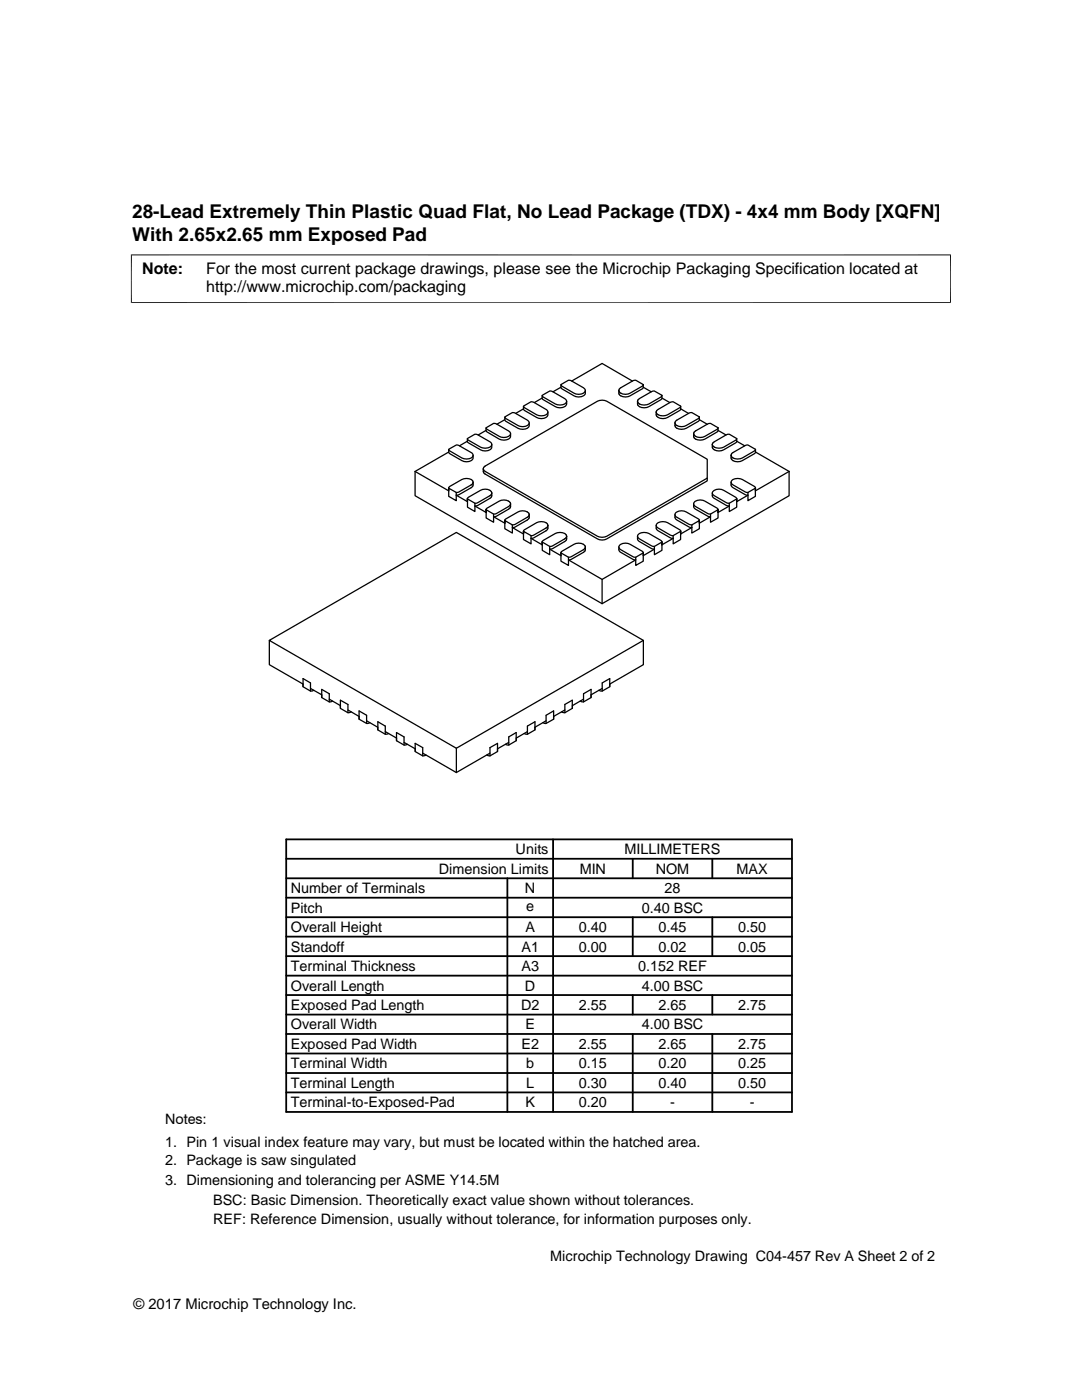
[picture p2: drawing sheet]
<svg xmlns="http://www.w3.org/2000/svg" width="216mm" height="279mm" viewBox="0 0 216 279" stroke-linecap="round" stroke-linejoin="round" font-family="sans-serif">
<g fill="none" stroke="#000" stroke-width=".25">
<path d="M108.2 79.4l-1.6 .9M108.2 79v.5l.2 .3 2.4 1.4a1.64 1.64 0 0 0 2.2-.4l.1-.7M108.2 78.9l1.6-.9 .5 .1 2.4 1.4a.56 .56 0 0 1 .4 .6 .56 .56 0 0 1-.4 .5 2.15 2.15 0 0 1-1.9 0l-2.4-1.4zM111.9 76.8l1.5-.9h.4l2.6 1.5a.57 .57 0 0 1 .4 .5 .57 .57 0 0 1-.4 .6 2.02 2.02 0 0 1-1.9 0l-2.4-1.4zM111.9 76.8v.5l.2 .3 2.4 1.4a1.69 1.69 0 0 0 2.3-.4v-.7M111.9 77.3l-1.6 .9M114.1 76.1l6-3.6 6.1 3.6M127.3 79.8l2.9-1.7 .4-.1 1.5 .9-.2 .3-2.4 1.4a1.72 1.72 0 0 1-2.3-.4zM128.4 76.8l-1.5-.9h-.4l-2.6 1.5-.4 .5M128.4 76.8v.5l-.2 .3-2.5 1.4a1.67 1.67 0 0 1-2.2-.4v-.7M128.4 76.8l-.2 .3-2.5 1.4a1.64 1.64 0 0 1-2.2-.4v-.2M128.4 77.3l1.5 .9"/>
<path d="M132.1 79v.5l-.2 .3-2.4 1.4a1.66 1.66 0 0 1-2.3-.4v-.7M132.1 79.4l1.6 .9M82.8 94.1v4.8l37.3 21.6 37.4-21.6v-4.8M82.8 94.1l6.7 3.9v-.6M89.5 97.4l1.5 .9v1.6l-1.5-.8zM89.5 90.2l-6.7 3.9M89.5 89.7l1.6-.9 .5 .1 2.4 1.4a.57 .57 0 0 1 .4 .6 .57 .57 0 0 1-.4 .5 2.15 2.15 0 0 1-1.8 0l-2.5-1.4zM89.5 89.7v.6l.2 .2 2.5 1.4a1.64 1.64 0 0 0 2.2-.4v-.7M93.3 88.1l-1.6 .9M93.3 87.5l1.5-.8h.3l2.6 1.5a.57 .57 0 0 1 .4 .5 .57 .57 0 0 1-.4 .5 2.15 2.15 0 0 1-1.8 0l-2.4-1.4zM93.3 87.6v.5l.2 .3 2.4 1.4a1.67 1.67 0 0 0 2.2-.4v-.7M93.3 99.6l1.5 .8v1.7l-1.5-.9z"/>
<path d="M94.4 96.2v.7l-.2 .3-2.6 1.5-.6 .1 2.3 1.3v-.6M94.4 96.2l-.1-.2a1.81 1.81 0 0 0-2.1-.3l-2.5 1.4-.2 .3M94.4 96.2l-.4 .6-2.4 1.4-.6 .1M96.4 93.5l.4-.5 22.4-12.9a2.15 2.15 0 0 1 1.9 0l20 11.6v3.7l-20 11.6a2.15 2.15 0 0 1-1.9 0l-22.4-12.9-.4-.6 .1 .7 .3 .4 22.4 12.9a1.98 1.98 0 0 0 1.9 0l20-11.5v-.6M97 85.9l-1.6 .9M97 85.4v.7l2.6 1.5a1.74 1.74 0 0 0 2.3-.4v-.6M97 85.4l1.5-.9h.3l2.7 1.5a.56 .56 0 0 1 .4 .5 .56 .56 0 0 1-.4 .6 1.98 1.98 0 0 1-1.9 0l-2.4-1.4zM98.1 98.4v.7l-.2 .3-2.6 1.5-.5 .1 2.2 1.3v-.6M98.1 98.4l-.1-.3a1.73 1.73 0 0 0-2.1-.2l-2.4 1.4-.2 .3M98.1 98.4l-.4 .5-2.4 1.4-.5 .1M100.7 83.8l-1.6 .9M100.7 83.2l1.5-.9 .4 .1 2.6 1.4a.57 .57 0 0 1 .4 .6 .57 .57 0 0 1-.4 .5 1.98 1.98 0 0 1-1.8 0l-2.5-1.4z"/>
<path d="M100.7 83.2v.6l.2 .3 2.5 1.4a1.7 1.7 0 0 0 2.2-.4v-.7M104.5 81.6l-1.6 .9M104.5 81l1.5-.8 .5 .1 2.4 1.4a.57 .57 0 0 1 .4 .5 .57 .57 0 0 1-.4 .6 2.15 2.15 0 0 1-1.8 0l-2.5-1.4zM104.5 81.1v.5l.1 .3 2.5 1.4a1.64 1.64 0 0 0 2.2-.4v-.7M131.2 81.8l2.6-1.5 .4-.1 1.6 .8-.2 .4-2.4 1.4a1.74 1.74 0 0 1-2.2-.4zM134.9 84l2.8-1.6 .3-.1 1.6 .9-.2 .3-2.5 1.4a1.67 1.67 0 0 1-2.2-.4zM135.8 81.6l1.6 .9M135.8 81.1v.5l-.2 .3-2.4 1.4a1.68 1.68 0 0 1-2.2-.4l-.1-.7M138.6 86.1l2.8-1.6h.4l1.5 .9-.2 .3-2.4 1.4a1.64 1.64 0 0 1-2.3-.4zM139.6 83.2v.6l-.2 .3-2.5 1.4a1.7 1.7 0 0 1-2.2-.4v-.7M139.6 83.8l1.5 .9M142.1 98.4l.1 .7 .2 .3 2.5 1.5 .6 .1-2.2 1.3v-.6"/>
<path d="M143.3 85.4v.6l-.2 .2-2.4 1.4a1.7 1.7 0 0 1-2.3-.4v-.6M143.3 85.9l1.6 .9M145.9 96.2v.7l.2 .3 2.6 1.5 .5 .1-2.2 1.3v-.6M146.1 90.4l3-1.6 1.6 .9-.1 .3-2.5 1.4a1.7 1.7 0 0 1-2.2-.4zM147 87.5l-1.5-.8h-.3l-2.7 1.5-.4 .5M147 99.6l-.2-.3-2.4-1.4a1.68 1.68 0 0 0-2.2 .4v.4l.3 .2 2.4 1.4 .6 .1M147 87.6v.5l-.2 .3-2.4 1.4a1.71 1.71 0 0 1-2.2-.4l-.1-.7M147 87.5l-.2 .3-2.4 1.4a1.74 1.74 0 0 1-2.2-.4l-.1-.1M147 88.1l1.6 .9M149.2 98.3l1.5-.9v1.7l-1.5 .8zM150.7 97.4l-.1-.3-2.5-1.4a1.7 1.7 0 0 0-2.2 .4l.1 .4 .3 .3 2.4 1.4 .5 .1M150.7 89.7v.6l-.1 .2-2.5 1.4a1.64 1.64 0 0 1-2.2-.4v-.7"/>
<path d="M150.7 90.2l6.8 3.9M157.5 94.1l-6.8 3.9v-.6M97 101.7l1.5 .9v1.6l-1.5-.8zM100.7 103.9l1.5 .9v1.6l-1.5-.9zM101.9 100.5l-.1-.2a1.77 1.77 0 0 0-2.2-.3l-2.4 1.4-.2 .3M101.9 100.5l-.4 .6-2.4 1.4-.6 .1M101.9 100.5v.7l-.3 .3-2.5 1.5-.6 .1 2.2 1.3v-.6M104.5 106l1.5 .9v1.6l-1.5-.8zM105.6 102.7v.7l-.4 .4-2.4 1.4-.6 .1 2.3 1.3v-.6M105.6 102.7l-.1-.3a1.77 1.77 0 0 0-2.1-.2l-2.5 1.4-.2 .3M105.6 102.7l-.4 .5-2.4 1.4-.6 .2M108.2 108.2l1.5 .9v1.6l-1.5-.9z"/>
<path d="M109.3 104.9v.6l-.2 .3-2.6 1.5-.5 .1 2.2 1.3v-.6M109.3 104.9l-.1-.3a1.81 1.81 0 0 0-2.1-.3l-2.5 1.4-.1 .3M109.3 104.9l-.4 .5-2.4 1.4-.5 .1M111.9 110.3l1.5 .9v1.6l-1.5-.8zM113.1 107l-.1-.3a1.81 1.81 0 0 0-2.2-.2l-2.4 1.4-.2 .3M113.1 107l-.4 .5-2.4 1.4-.6 .2M113.1 107v.5l-.3 .5-2.5 1.5-.6 .1 2.2 1.3v-.6M116.8 109.2v.6l-.2 .3-2.6 1.5-.6 .1 6.7 3.9M116.8 109.2l-.1-.3a1.75 1.75 0 0 0-2.2-.3l-2.4 1.4-.2 .3M116.8 109.2l-.4 .5-2.4 1.4-.6 .1M123.5 109.2v.6l.2 .3 2.6 1.5 .6 .1-6.8 3.9v4.9M126.9 111.2l1.5-.9v1.7l-1.5 .8z"/>
<path d="M127.2 107v.7l.2 .3 2.6 1.5 .6 .1-2.2 1.3v-.6M128.4 110.3l-.2-.3-2.5-1.4a1.64 1.64 0 0 0-2.2 .4l.1 .4 .3 .3 2.4 1.4 .6 .1M130.6 109.1l1.5-.9v1.6l-1.5 .9zM130.9 104.9l.1 .6 .2 .3 2.6 1.5 .5 .1-2.2 1.3v-.6M132.1 108.2l-.2-.3-2.4-1.4a1.72 1.72 0 0 0-2.3 .4l.1 .4 .3 .2 2.4 1.4 .6 .2M134.3 106.9l1.5-.9v1.7l-1.5 .8zM134.7 102.7v.7l.2 .3 2.6 1.5 .5 .1-2.2 1.3v-.6M135.8 106l-.2-.3-2.4-1.4a1.74 1.74 0 0 0-2.2 .4l.2 .6 2.6 1.5 .5 .1M138 104.8l1.6-.9v1.6l-1.6 .9zM138.4 100.5v.7l.2 .3 2.6 1.5 .6 .1-2.2 1.3v-.6M139.6 103.9l-.2-.3-2.5-1.4a1.67 1.67 0 0 0-2.2 .4l.2 .5 2.6 1.5 .5 .2M141.8 102.6l1.5-.9v1.7l-1.5 .8z"/>
<path d="M143.3 101.7l-.2-.3-2.4-1.4a1.64 1.64 0 0 0-2.3 .4l.1 .4 .3 .3 2.4 1.4 .6 .1M145.5 100.4l1.5-.8v1.6l-1.5 .9zM53.7 127.8l37.4-21.5 37.3 21.5-37.3 21.5zM53.7 127.8v4.9l6.8 3.8v.6l1.5 .8 .6-.1M60.5 137.1v-1.7l1.5 .9v1.6M62 137.4l2.2 1.3v.5l1.5 .9 .6-.2M64.2 139.2v-1.6l1.5 .9v1.6M65.7 139.5l2.2 1.3v.6l1.5 .8 .7-.1M116.4 139.5l-2.2 1.3v.6l-1.5 .8-.6-.1M117.9 139.2v-1.6l-1.5 .9v1.6M120.2 137.4l-2.3 1.3v.5l-1.5 .9-.6-.2M121.7 137.1v-1.7l-1.5 .9v1.6"/>
<path d="M128.4 127.8v4.9l-6.7 3.8v.6l-1.5 .8-.7-.1M67.9 141.4v-1.7l1.5 .9v1.6M69.4 141.7l2.2 1.3v.5l1.6 .9 .6-.2M71.6 143.5v-1.6l1.6 .8v1.7M73.2 143.8l2.2 1.3v.6l1.5 .8 .6-.1M75.4 145.7v-1.7l1.5 .9v1.6M76.9 146l2.2 1.3v.5l1.5 .9 .7-.2M79.1 147.8v-1.6l1.5 .9v1.6M80.6 148.2l2.2 1.2v.6l1.5 .9 .7-.2M82.8 150v-1.6l1.5 .8v1.7M84.3 150.3l6.8 3.9M91.1 149.3v4.9"/>
<path d="M97.8 150.3l-6.7 3.9M99.3 150v-1.6l-1.5 .8v1.7M101.5 148.2l-2.2 1.2v.6l-1.5 .9-.7-.2M103 147.8v-1.6l-1.5 .9v1.6M105.2 146l-2.2 1.3v.5l-1.5 .9-.6-.2M106.7 145.7v-1.7l-1.5 .9v1.6M109 143.8l-2.3 1.3v.6l-1.5 .8-.6-.1M110.5 143.5v-1.6l-1.5 .8v1.7M112.7 141.7l-2.2 1.3v.5l-1.5 .9-.7-.2M114.2 141.4v-1.7l-1.5 .9v1.6"/>
</g>
<path d="M26.1 50.9h163.7M26.2 50.8v9.7M189.7 50.8v9.7M26.1 60.4h163.7" fill="none" stroke="#000" stroke-width=".2"/>
<g fill="none" stroke="#000" stroke-width=".36">
<path d="M57.1 179.2h100.9M57.1 175.3h100.9M57.1 171.4h100.9M57.1 167.5h100.9v54.4h-100.9zM101.2 175.3v46.6M110.4 167.5v54.4M126.3 171.4v3.9M142.1 171.4v3.9M57.1 186.9h100.9M57.1 183h100.9M57.1 198.6h100.9M57.1 194.7h100.9"/>
<path d="M57.1 190.8h100.9M126.3 183v7.8M126.3 198.6v3.9M142.1 183v7.8M142.1 198.6v3.9M57.1 214.1h100.9M57.1 206.4h100.9M57.1 202.5h100.9M57.1 210.2h100.9M57.1 218h100.9M126.3 206.4v15.5M142.1 206.4v15.5"/>
</g>
<g font-size="3.8">
<text x="26.4" y="43.5">28-Lead Extremely Thin Plastic Quad Flat, No Lead Package (TDX) - 4x4 mm Body [XQFN]</text>
<text x="26.4" y="48">With 2.65x2.65 mm Exposed Pad</text>
</g>
<g font-size="3.2">
<text x="28.4" y="54.6">Note:</text>
<text x="41.1" y="58.3">http://www.microchip.com/packaging</text>
<text x="41.1" y="54.6">For the most current package drawings, please see the Microchip Packaging Specification located at</text>
</g>
<g font-size="2.9">
<text x="102.9" y="170.5">Units</text>
<text x="124.6" y="170.5">MILLIMETERS</text>
<text x="58" y="178.2">Number of Terminals</text>
<text x="87.6" y="174.4">Dimension Limits</text>
<text x="104.8" y="178.2">N</text>
<text x="115.7" y="174.4">MIN</text>
<text x="130.8" y="174.4">NOM</text>
<text x="132.6" y="178.2">28</text>
<text x="147" y="174.4">MAX</text>
<text x="58" y="182.1">Pitch</text>
<text x="105" y="181.8">e</text>
<text x="128" y="182.1">0.40 BSC</text>
<text x="58" y="186">Overall Height</text>
<text x="58" y="189.9">Standoff</text>
<text x="104.1" y="189.9">A1</text>
<text x="104.8" y="186">A</text>
<text x="115.5" y="186">0.40</text>
<text x="115.5" y="189.9">0.00</text>
<text x="131.4" y="186">0.45</text>
<text x="131.4" y="189.9">0.02</text>
<text x="147.3" y="186">0.50</text>
<text x="147.3" y="189.9">0.05</text>
<text x="58" y="193.8">Terminal Thickness</text>
<text x="58" y="197.7">Overall Length</text>
<text x="104.1" y="193.8">A3</text>
<text x="104.8" y="197.7">D</text>
<text x="127.3" y="193.8">0.152 REF</text>
<text x="128" y="197.7">4.00 BSC</text>
<text x="58" y="201.6">Exposed Pad Length</text>
<text x="104" y="201.6">D2</text>
<text x="115.5" y="201.6">2.55</text>
<text x="131.4" y="201.6">2.65</text>
<text x="147.3" y="201.6">2.75</text>
<text x="58" y="205.4">Overall Width</text>
<text x="58" y="209.3">Exposed Pad Width</text>
<text x="104" y="209.3">E2</text>
<text x="104.8" y="205.4">E</text>
<text x="115.5" y="209.3">2.55</text>
<text x="128" y="205.4">4.00 BSC</text>
<text x="131.4" y="209.3">2.65</text>
<text x="147.3" y="209.3">2.75</text>
<text x="58" y="213.2">Terminal Width</text>
<text x="105" y="213.2">b</text>
<text x="115.5" y="213.2">0.15</text>
<text x="131.4" y="213.2">0.20</text>
<text x="147.3" y="213.2">0.25</text>
<text x="58" y="217.1">Terminal Length</text>
<text x="58" y="221">Terminal-to-Exposed-Pad</text>
<text x="104.8" y="221">K</text>
<text x="105" y="217.1">L</text>
<text x="115.5" y="221">0.20</text>
<text x="115.5" y="217.1">0.30</text>
<text x="131.4" y="217.1">0.40</text>
<text x="133.7" y="221">-</text>
<text x="147.3" y="217.1">0.50</text>
<text x="149.6" y="221">-</text>
<text x="32.9" y="224.3">Notes:</text>
<text x="32.9" y="228.9">1. Pin 1 visual index feature may vary, but must be located within the hatched area.</text>
<text x="32.9" y="232.6">2. Package is saw singulated</text>
<text x="32.9" y="236.5">3. Dimensioning and tolerancing per ASME Y14.5M</text>
<text x="42.5" y="244.3">REF: Reference Dimension, usually without tolerance, for information purposes only.</text>
<text x="42.5" y="240.6">BSC: Basic Dimension. Theoretically exact value shown without tolerances.</text>
<text x="109.8" y="251.7">Microchip Technology Drawing C04-457 Rev A Sheet 2 of 2</text>
<text x="26.6" y="261.3">© 2017 Microchip Technology Inc.</text>
</g>
</svg>
